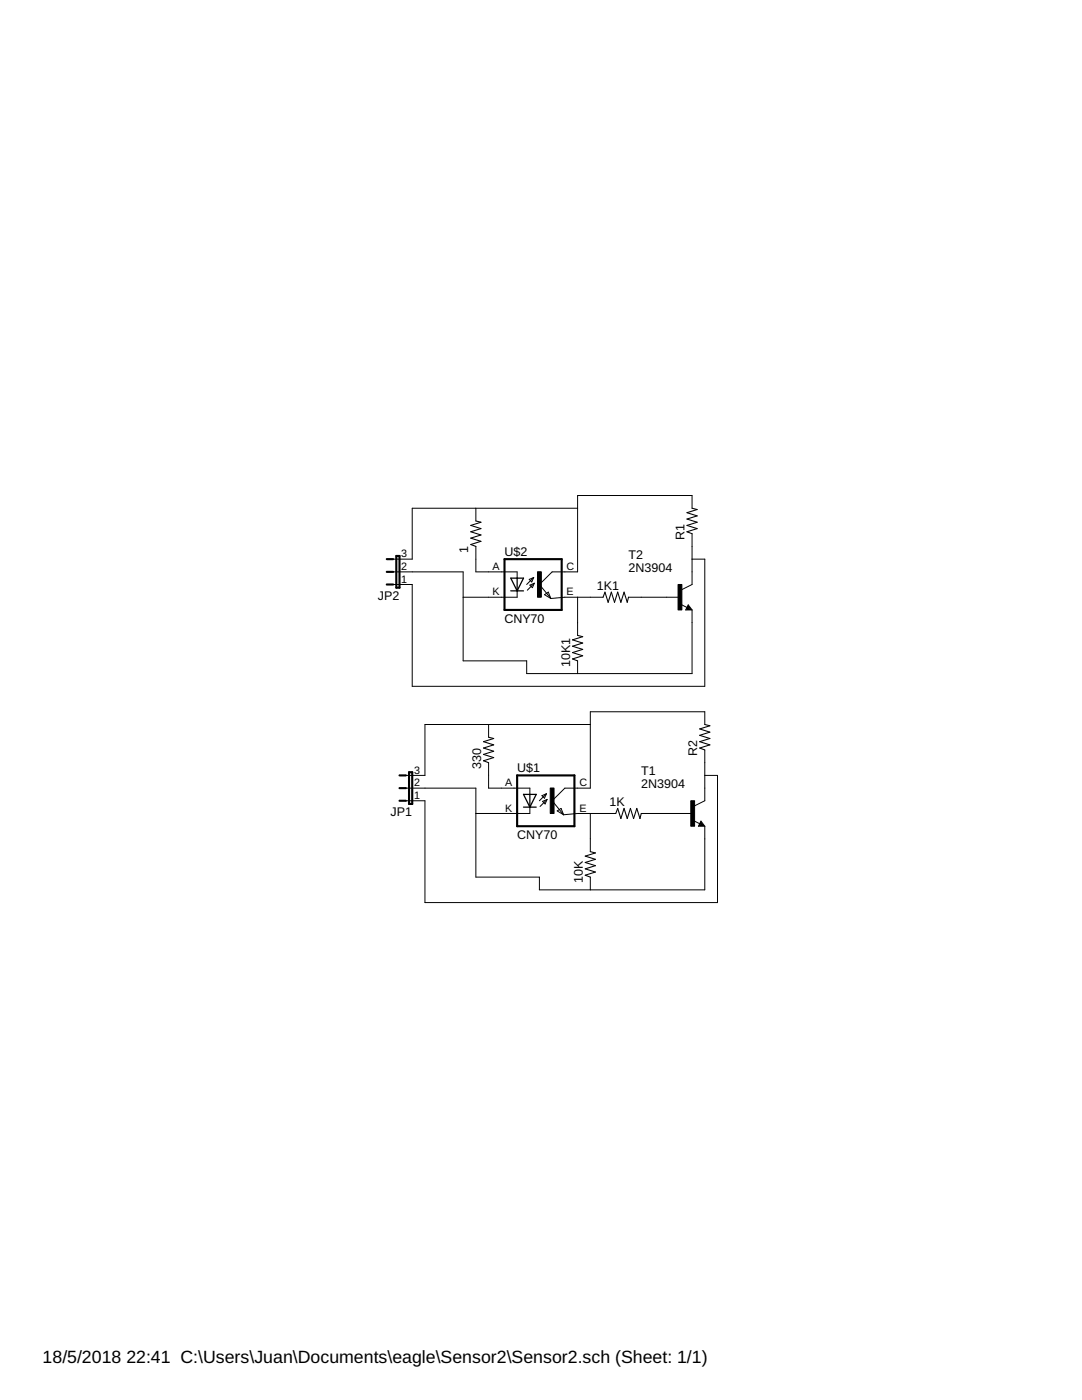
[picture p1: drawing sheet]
<?xml version="1.0" encoding="utf-8"?>
<!DOCTYPE eagle SYSTEM "eagle.dtd">
<eagle version="9.0.1">
<drawing>
<settings>
<setting alwaysvectorfont="no"/>
<setting verticaltext="up"/>
</settings>
<grid distance="0.1" unitdist="inch" unit="inch" style="lines" multiple="1" display="no" altdistance="0.01" altunitdist="inch" altunit="inch"/>
<schematic xreflabel="%F%N/%S.%C%R" xrefpart="/%S.%C%R">
<libraries>
<library name="cny70">
<symbols>
<symbol name="OK1">
<wire x1="-2.413" y1="-1.143" x2="-1.016" y2="0.254" width="0.1524" layer="94"/>
<wire x1="-1.016" y1="0.254" x2="-1.905" y2="-0.127" width="0.1524" layer="94"/>
<wire x1="-1.905" y1="-0.127" x2="-1.397" y2="-0.635" width="0.1524" layer="94"/>
<wire x1="-1.397" y1="-0.635" x2="-1.016" y2="0.254" width="0.1524" layer="94"/>
<wire x1="-1.143" y1="1.397" x2="-2.032" y2="1.016" width="0.1524" layer="94"/>
<wire x1="-2.032" y1="1.016" x2="-1.524" y2="0.508" width="0.1524" layer="94"/>
<wire x1="-1.524" y1="0.508" x2="-1.143" y2="1.397" width="0.1524" layer="94"/>
<wire x1="-2.54" y1="0" x2="-1.143" y2="1.397" width="0.1524" layer="94"/>
<wire x1="-3.175" y1="1.27" x2="-4.445" y2="-1.27" width="0.254" layer="94"/>
<wire x1="-4.445" y1="-1.27" x2="-5.715" y2="1.27" width="0.254" layer="94"/>
<wire x1="-3.175" y1="-1.27" x2="-4.445" y2="-1.27" width="0.254" layer="94"/>
<wire x1="-4.445" y1="-1.27" x2="-5.715" y2="-1.27" width="0.254" layer="94"/>
<wire x1="-3.175" y1="1.27" x2="-4.445" y2="1.27" width="0.254" layer="94"/>
<wire x1="-4.445" y1="1.27" x2="-4.445" y2="-1.27" width="0.254" layer="94"/>
<wire x1="-4.445" y1="1.27" x2="-5.715" y2="1.27" width="0.254" layer="94"/>
<wire x1="-6.985" y1="5.08" x2="4.445" y2="5.08" width="0.4064" layer="94"/>
<wire x1="-6.985" y1="-5.08" x2="4.445" y2="-5.08" width="0.4064" layer="94"/>
<wire x1="-4.445" y1="2.54" x2="-4.445" y2="1.27" width="0.1524" layer="94"/>
<wire x1="-6.985" y1="5.08" x2="-6.985" y2="-5.08" width="0.4064" layer="94"/>
<wire x1="-4.445" y1="-1.27" x2="-4.445" y2="-2.54" width="0.1524" layer="94"/>
<wire x1="4.445" y1="5.08" x2="4.445" y2="-5.08" width="0.4064" layer="94"/>
<wire x1="-4.445" y1="2.54" x2="-7.62" y2="2.54" width="0.1524" layer="94"/>
<wire x1="-4.445" y1="-2.54" x2="-7.62" y2="-2.54" width="0.1524" layer="94"/>
<wire x1="2.54" y1="2.54" x2="0" y2="0" width="0.1524" layer="94"/>
<wire x1="0" y1="0" x2="2.286" y2="-2.794" width="0.1524" layer="94"/>
<wire x1="2.54" y1="2.54" x2="5.08" y2="2.54" width="0.1524" layer="94"/>
<wire x1="1.778" y1="-1.524" x2="2.286" y2="-2.794" width="0.1524" layer="94"/>
<wire x1="2.286" y1="-2.794" x2="5.08" y2="-2.54" width="0.1524" layer="94"/>
<wire x1="2.286" y1="-2.794" x2="1.016" y2="-2.032" width="0.1524" layer="94"/>
<wire x1="1.016" y1="-2.032" x2="1.778" y2="-1.524" width="0.1524" layer="94"/>
<text x="-6.985" y="5.715" size="1.778" layer="95">&gt;NAME</text>
<text x="-6.985" y="-7.62" size="1.778" layer="96">&gt;VALUE</text>
<rectangle x1="-0.381" y1="-2.54" x2="0.381" y2="2.54" layer="94"/>
<pin name="A" x="-10.16" y="2.54" visible="pad" length="short" direction="pas"/>
<pin name="C" x="-10.16" y="-2.54" visible="pad" length="short" direction="pas"/>
<pin name="EMI" x="7.62" y="-2.54" visible="pad" length="short" direction="pas" rot="R180"/>
<pin name="COL" x="7.62" y="2.54" visible="pad" length="short" direction="pas" rot="R180"/>
</symbol>
</symbols>
<devicesets>
<deviceset name="CNY70">
<gates>
<gate name="G$1" symbol="OK1" x="2.54" y="0"/>
</gates>
<devices>
<device name="" package="4">
<connects>
<connect gate="G$1" pin="A" pad="A"/>
<connect gate="G$1" pin="C" pad="K"/>
<connect gate="G$1" pin="COL" pad="C"/>
<connect gate="G$1" pin="EMI" pad="E"/>
</connects>
<technologies>
<technology name=""/>
</technologies>
</device>
</devices>
</deviceset>
</devicesets>
</library>
<library name="transistor">
<symbols>
<symbol name="NPN">
<wire x1="2.54" y1="2.54" x2="0.508" y2="1.524" width="0.1524" layer="94"/>
<wire x1="1.778" y1="-1.524" x2="2.54" y2="-2.54" width="0.1524" layer="94"/>
<wire x1="2.54" y1="-2.54" x2="1.27" y2="-2.54" width="0.1524" layer="94"/>
<wire x1="1.27" y1="-2.54" x2="1.778" y2="-1.524" width="0.1524" layer="94"/>
<wire x1="1.54" y1="-2.04" x2="0.308" y2="-1.424" width="0.1524" layer="94"/>
<wire x1="1.524" y1="-2.413" x2="2.286" y2="-2.413" width="0.254" layer="94"/>
<wire x1="2.286" y1="-2.413" x2="1.778" y2="-1.778" width="0.254" layer="94"/>
<wire x1="1.778" y1="-1.778" x2="1.524" y2="-2.286" width="0.254" layer="94"/>
<wire x1="1.524" y1="-2.286" x2="1.905" y2="-2.286" width="0.254" layer="94"/>
<wire x1="1.905" y1="-2.286" x2="1.778" y2="-2.032" width="0.254" layer="94"/>
<text x="-10.16" y="7.62" size="1.778" layer="95">&gt;NAME</text>
<text x="-10.16" y="5.08" size="1.778" layer="96">&gt;VALUE</text>
<rectangle x1="-0.254" y1="-2.54" x2="0.508" y2="2.54" layer="94"/>
<pin name="B" x="-2.54" y="0" visible="off" length="short" direction="pas" swaplevel="1"/>
<pin name="E" x="2.54" y="-5.08" visible="off" length="short" direction="pas" swaplevel="3" rot="R90"/>
<pin name="C" x="2.54" y="5.08" visible="off" length="short" direction="pas" swaplevel="2" rot="R270"/>
</symbol>
</symbols>
<devicesets>
<deviceset name="2N3904" prefix="T">
<gates>
<gate name="G1" symbol="NPN" x="0" y="0"/>
</gates>
<devices>
<device name="" package="TO92">
<connects>
<connect gate="G1" pin="B" pad="2"/>
<connect gate="G1" pin="C" pad="1"/>
<connect gate="G1" pin="E" pad="3"/>
</connects>
<technologies>
<technology name=""/>
</technologies>
</device>
</devices>
</deviceset>
</devicesets>
</library>
<library name="rcl">
<symbols>
<symbol name="R-US">
<wire x1="-2.54" y1="0" x2="-2.159" y2="1.016" width="0.2032" layer="94"/>
<wire x1="-2.159" y1="1.016" x2="-1.524" y2="-1.016" width="0.2032" layer="94"/>
<wire x1="-1.524" y1="-1.016" x2="-0.889" y2="1.016" width="0.2032" layer="94"/>
<wire x1="-0.889" y1="1.016" x2="-0.254" y2="-1.016" width="0.2032" layer="94"/>
<wire x1="-0.254" y1="-1.016" x2="0.381" y2="1.016" width="0.2032" layer="94"/>
<wire x1="0.381" y1="1.016" x2="1.016" y2="-1.016" width="0.2032" layer="94"/>
<wire x1="1.016" y1="-1.016" x2="1.651" y2="1.016" width="0.2032" layer="94"/>
<wire x1="1.651" y1="1.016" x2="2.286" y2="-1.016" width="0.2032" layer="94"/>
<wire x1="2.286" y1="-1.016" x2="2.54" y2="0" width="0.2032" layer="94"/>
<text x="-3.81" y="1.4986" size="1.778" layer="95">&gt;NAME</text>
<text x="-3.81" y="-3.302" size="1.778" layer="96">&gt;VALUE</text>
<pin name="2" x="5.08" y="0" visible="off" length="short" direction="pas" swaplevel="1" rot="R180"/>
<pin name="1" x="-5.08" y="0" visible="off" length="short" direction="pas" swaplevel="1"/>
</symbol>
</symbols>
<devicesets>
<deviceset name="R-US_" prefix="R" uservalue="yes">
<gates>
<gate name="G$1" symbol="R-US" x="0" y="0"/>
</gates>
<devices>
<device name="R0402" package="R0402">
<connects>
<connect gate="G$1" pin="1" pad="1"/>
<connect gate="G$1" pin="2" pad="2"/>
</connects>
<technologies>
<technology name=""/>
</technologies>
</device>
<device name="R0603" package="R0603">
<connects>
<connect gate="G$1" pin="1" pad="1"/>
<connect gate="G$1" pin="2" pad="2"/>
</connects>
<technologies>
<technology name=""/>
</technologies>
</device>
<device name="R0805" package="R0805">
<connects>
<connect gate="G$1" pin="1" pad="1"/>
<connect gate="G$1" pin="2" pad="2"/>
</connects>
<technologies>
<technology name=""/>
</technologies>
</device>
<device name="R0805W" package="R0805W">
<connects>
<connect gate="G$1" pin="1" pad="1"/>
<connect gate="G$1" pin="2" pad="2"/>
</connects>
<technologies>
<technology name=""/>
</technologies>
</device>
<device name="R1005" package="R1005">
<connects>
<connect gate="G$1" pin="1" pad="1"/>
<connect gate="G$1" pin="2" pad="2"/>
</connects>
<technologies>
<technology name=""/>
</technologies>
</device>
<device name="R1206" package="R1206">
<connects>
<connect gate="G$1" pin="1" pad="1"/>
<connect gate="G$1" pin="2" pad="2"/>
</connects>
<technologies>
<technology name=""/>
</technologies>
</device>
<device name="R1206W" package="R1206W">
<connects>
<connect gate="G$1" pin="1" pad="1"/>
<connect gate="G$1" pin="2" pad="2"/>
</connects>
<technologies>
<technology name=""/>
</technologies>
</device>
<device name="R1210" package="R1210">
<connects>
<connect gate="G$1" pin="1" pad="1"/>
<connect gate="G$1" pin="2" pad="2"/>
</connects>
<technologies>
<technology name=""/>
</technologies>
</device>
<device name="R1210W" package="R1210W">
<connects>
<connect gate="G$1" pin="1" pad="1"/>
<connect gate="G$1" pin="2" pad="2"/>
</connects>
<technologies>
<technology name=""/>
</technologies>
</device>
<device name="R2010" package="R2010">
<connects>
<connect gate="G$1" pin="1" pad="1"/>
<connect gate="G$1" pin="2" pad="2"/>
</connects>
<technologies>
<technology name=""/>
</technologies>
</device>
<device name="R2010W" package="R2010W">
<connects>
<connect gate="G$1" pin="1" pad="1"/>
<connect gate="G$1" pin="2" pad="2"/>
</connects>
<technologies>
<technology name=""/>
</technologies>
</device>
<device name="R2012" package="R2012">
<connects>
<connect gate="G$1" pin="1" pad="1"/>
<connect gate="G$1" pin="2" pad="2"/>
</connects>
<technologies>
<technology name=""/>
</technologies>
</device>
<device name="R2012W" package="R2012W">
<connects>
<connect gate="G$1" pin="1" pad="1"/>
<connect gate="G$1" pin="2" pad="2"/>
</connects>
<technologies>
<technology name=""/>
</technologies>
</device>
<device name="R2512" package="R2512">
<connects>
<connect gate="G$1" pin="1" pad="1"/>
<connect gate="G$1" pin="2" pad="2"/>
</connects>
<technologies>
<technology name=""/>
</technologies>
</device>
<device name="R2512W" package="R2512W">
<connects>
<connect gate="G$1" pin="1" pad="1"/>
<connect gate="G$1" pin="2" pad="2"/>
</connects>
<technologies>
<technology name=""/>
</technologies>
</device>
<device name="R3216" package="R3216">
<connects>
<connect gate="G$1" pin="1" pad="1"/>
<connect gate="G$1" pin="2" pad="2"/>
</connects>
<technologies>
<technology name=""/>
</technologies>
</device>
<device name="R3216W" package="R3216W">
<connects>
<connect gate="G$1" pin="1" pad="1"/>
<connect gate="G$1" pin="2" pad="2"/>
</connects>
<technologies>
<technology name=""/>
</technologies>
</device>
<device name="R3225" package="R3225">
<connects>
<connect gate="G$1" pin="1" pad="1"/>
<connect gate="G$1" pin="2" pad="2"/>
</connects>
<technologies>
<technology name=""/>
</technologies>
</device>
<device name="R3225W" package="R3225W">
<connects>
<connect gate="G$1" pin="1" pad="1"/>
<connect gate="G$1" pin="2" pad="2"/>
</connects>
<technologies>
<technology name=""/>
</technologies>
</device>
<device name="R5025" package="R5025">
<connects>
<connect gate="G$1" pin="1" pad="1"/>
<connect gate="G$1" pin="2" pad="2"/>
</connects>
<technologies>
<technology name=""/>
</technologies>
</device>
<device name="R5025W" package="R5025W">
<connects>
<connect gate="G$1" pin="1" pad="1"/>
<connect gate="G$1" pin="2" pad="2"/>
</connects>
<technologies>
<technology name=""/>
</technologies>
</device>
<device name="R6332" package="R6332">
<connects>
<connect gate="G$1" pin="1" pad="1"/>
<connect gate="G$1" pin="2" pad="2"/>
</connects>
<technologies>
<technology name=""/>
</technologies>
</device>
<device name="R6332W" package="R6332W">
<connects>
<connect gate="G$1" pin="1" pad="1"/>
<connect gate="G$1" pin="2" pad="2"/>
</connects>
<technologies>
<technology name=""/>
</technologies>
</device>
<device name="M0805" package="M0805">
<connects>
<connect gate="G$1" pin="1" pad="1"/>
<connect gate="G$1" pin="2" pad="2"/>
</connects>
<technologies>
<technology name=""/>
</technologies>
</device>
<device name="M1206" package="M1206">
<connects>
<connect gate="G$1" pin="1" pad="1"/>
<connect gate="G$1" pin="2" pad="2"/>
</connects>
<technologies>
<technology name=""/>
</technologies>
</device>
<device name="M1406" package="M1406">
<connects>
<connect gate="G$1" pin="1" pad="1"/>
<connect gate="G$1" pin="2" pad="2"/>
</connects>
<technologies>
<technology name=""/>
</technologies>
</device>
<device name="M2012" package="M2012">
<connects>
<connect gate="G$1" pin="1" pad="1"/>
<connect gate="G$1" pin="2" pad="2"/>
</connects>
<technologies>
<technology name=""/>
</technologies>
</device>
<device name="M2309" package="M2309">
<connects>
<connect gate="G$1" pin="1" pad="1"/>
<connect gate="G$1" pin="2" pad="2"/>
</connects>
<technologies>
<technology name=""/>
</technologies>
</device>
<device name="M3216" package="M3216">
<connects>
<connect gate="G$1" pin="1" pad="1"/>
<connect gate="G$1" pin="2" pad="2"/>
</connects>
<technologies>
<technology name=""/>
</technologies>
</device>
<device name="M3516" package="M3516">
<connects>
<connect gate="G$1" pin="1" pad="1"/>
<connect gate="G$1" pin="2" pad="2"/>
</connects>
<technologies>
<technology name=""/>
</technologies>
</device>
<device name="M5923" package="M5923">
<connects>
<connect gate="G$1" pin="1" pad="1"/>
<connect gate="G$1" pin="2" pad="2"/>
</connects>
<technologies>
<technology name=""/>
</technologies>
</device>
<device name="0204/5" package="0204/5">
<connects>
<connect gate="G$1" pin="1" pad="1"/>
<connect gate="G$1" pin="2" pad="2"/>
</connects>
<technologies>
<technology name=""/>
</technologies>
</device>
<device name="0204/7" package="0204/7">
<connects>
<connect gate="G$1" pin="1" pad="1"/>
<connect gate="G$1" pin="2" pad="2"/>
</connects>
<technologies>
<technology name=""/>
</technologies>
</device>
<device name="0207/10" package="0207/10">
<connects>
<connect gate="G$1" pin="1" pad="1"/>
<connect gate="G$1" pin="2" pad="2"/>
</connects>
<technologies>
<technology name=""/>
</technologies>
</device>
<device name="0207/12" package="0207/12">
<connects>
<connect gate="G$1" pin="1" pad="1"/>
<connect gate="G$1" pin="2" pad="2"/>
</connects>
<technologies>
<technology name=""/>
</technologies>
</device>
<device name="0207/15" package="0207/15">
<connects>
<connect gate="G$1" pin="1" pad="1"/>
<connect gate="G$1" pin="2" pad="2"/>
</connects>
<technologies>
<technology name=""/>
</technologies>
</device>
<device name="0207/2V" package="0207/2V">
<connects>
<connect gate="G$1" pin="1" pad="1"/>
<connect gate="G$1" pin="2" pad="2"/>
</connects>
<technologies>
<technology name=""/>
</technologies>
</device>
<device name="0207/5V" package="0207/5V">
<connects>
<connect gate="G$1" pin="1" pad="1"/>
<connect gate="G$1" pin="2" pad="2"/>
</connects>
<technologies>
<technology name=""/>
</technologies>
</device>
<device name="0207/7" package="0207/7">
<connects>
<connect gate="G$1" pin="1" pad="1"/>
<connect gate="G$1" pin="2" pad="2"/>
</connects>
<technologies>
<technology name=""/>
</technologies>
</device>
<device name="0309/10" package="0309/10">
<connects>
<connect gate="G$1" pin="1" pad="1"/>
<connect gate="G$1" pin="2" pad="2"/>
</connects>
<technologies>
<technology name=""/>
</technologies>
</device>
<device name="0309/12" package="0309/12">
<connects>
<connect gate="G$1" pin="1" pad="1"/>
<connect gate="G$1" pin="2" pad="2"/>
</connects>
<technologies>
<technology name=""/>
</technologies>
</device>
<device name="0411/12" package="0411/12">
<connects>
<connect gate="G$1" pin="1" pad="1"/>
<connect gate="G$1" pin="2" pad="2"/>
</connects>
<technologies>
<technology name=""/>
</technologies>
</device>
<device name="0411/15" package="0411/15">
<connects>
<connect gate="G$1" pin="1" pad="1"/>
<connect gate="G$1" pin="2" pad="2"/>
</connects>
<technologies>
<technology name=""/>
</technologies>
</device>
<device name="0411/3V" package="0411V">
<connects>
<connect gate="G$1" pin="1" pad="1"/>
<connect gate="G$1" pin="2" pad="2"/>
</connects>
<technologies>
<technology name=""/>
</technologies>
</device>
<device name="0414/15" package="0414/15">
<connects>
<connect gate="G$1" pin="1" pad="1"/>
<connect gate="G$1" pin="2" pad="2"/>
</connects>
<technologies>
<technology name=""/>
</technologies>
</device>
<device name="0414/5V" package="0414V">
<connects>
<connect gate="G$1" pin="1" pad="1"/>
<connect gate="G$1" pin="2" pad="2"/>
</connects>
<technologies>
<technology name=""/>
</technologies>
</device>
<device name="0617/17" package="0617/17">
<connects>
<connect gate="G$1" pin="1" pad="1"/>
<connect gate="G$1" pin="2" pad="2"/>
</connects>
<technologies>
<technology name=""/>
</technologies>
</device>
<device name="0617/22" package="0617/22">
<connects>
<connect gate="G$1" pin="1" pad="1"/>
<connect gate="G$1" pin="2" pad="2"/>
</connects>
<technologies>
<technology name=""/>
</technologies>
</device>
<device name="0617/5V" package="0617V">
<connects>
<connect gate="G$1" pin="1" pad="1"/>
<connect gate="G$1" pin="2" pad="2"/>
</connects>
<technologies>
<technology name=""/>
</technologies>
</device>
<device name="0922/22" package="0922/22">
<connects>
<connect gate="G$1" pin="1" pad="1"/>
<connect gate="G$1" pin="2" pad="2"/>
</connects>
<technologies>
<technology name=""/>
</technologies>
</device>
<device name="0613/5V" package="P0613V">
<connects>
<connect gate="G$1" pin="1" pad="1"/>
<connect gate="G$1" pin="2" pad="2"/>
</connects>
<technologies>
<technology name=""/>
</technologies>
</device>
<device name="0613/15" package="P0613/15">
<connects>
<connect gate="G$1" pin="1" pad="1"/>
<connect gate="G$1" pin="2" pad="2"/>
</connects>
<technologies>
<technology name=""/>
</technologies>
</device>
<device name="0817/22" package="P0817/22">
<connects>
<connect gate="G$1" pin="1" pad="1"/>
<connect gate="G$1" pin="2" pad="2"/>
</connects>
<technologies>
<technology name=""/>
</technologies>
</device>
<device name="0817/7V" package="P0817V">
<connects>
<connect gate="G$1" pin="1" pad="1"/>
<connect gate="G$1" pin="2" pad="2"/>
</connects>
<technologies>
<technology name=""/>
</technologies>
</device>
<device name="V234/12" package="V234/12">
<connects>
<connect gate="G$1" pin="1" pad="1"/>
<connect gate="G$1" pin="2" pad="2"/>
</connects>
<technologies>
<technology name=""/>
</technologies>
</device>
<device name="V235/17" package="V235/17">
<connects>
<connect gate="G$1" pin="1" pad="1"/>
<connect gate="G$1" pin="2" pad="2"/>
</connects>
<technologies>
<technology name=""/>
</technologies>
</device>
<device name="V526-0" package="V526-0">
<connects>
<connect gate="G$1" pin="1" pad="1"/>
<connect gate="G$1" pin="2" pad="2"/>
</connects>
<technologies>
<technology name=""/>
</technologies>
</device>
<device name="MELF0102AX" package="MINI_MELF-0102AX">
<connects>
<connect gate="G$1" pin="1" pad="1"/>
<connect gate="G$1" pin="2" pad="2"/>
</connects>
<technologies>
<technology name=""/>
</technologies>
</device>
<device name="0922V" package="0922V">
<connects>
<connect gate="G$1" pin="1" pad="1"/>
<connect gate="G$1" pin="2" pad="2"/>
</connects>
<technologies>
<technology name=""/>
</technologies>
</device>
<device name="MELF0102R" package="MINI_MELF-0102R">
<connects>
<connect gate="G$1" pin="1" pad="1"/>
<connect gate="G$1" pin="2" pad="2"/>
</connects>
<technologies>
<technology name=""/>
</technologies>
</device>
<device name="MELF0102W" package="MINI_MELF-0102W">
<connects>
<connect gate="G$1" pin="1" pad="1"/>
<connect gate="G$1" pin="2" pad="2"/>
</connects>
<technologies>
<technology name=""/>
</technologies>
</device>
<device name="MELF0204R" package="MINI_MELF-0204R">
<connects>
<connect gate="G$1" pin="1" pad="1"/>
<connect gate="G$1" pin="2" pad="2"/>
</connects>
<technologies>
<technology name=""/>
</technologies>
</device>
<device name="MELF0204W" package="MINI_MELF-0204W">
<connects>
<connect gate="G$1" pin="1" pad="1"/>
<connect gate="G$1" pin="2" pad="2"/>
</connects>
<technologies>
<technology name=""/>
</technologies>
</device>
<device name="MELF0207R" package="MINI_MELF-0207R">
<connects>
<connect gate="G$1" pin="1" pad="1"/>
<connect gate="G$1" pin="2" pad="2"/>
</connects>
<technologies>
<technology name=""/>
</technologies>
</device>
<device name="MELF0207W" package="MINI_MELF-0207W">
<connects>
<connect gate="G$1" pin="1" pad="1"/>
<connect gate="G$1" pin="2" pad="2"/>
</connects>
<technologies>
<technology name=""/>
</technologies>
</device>
<device name="RDH/15" package="RDH/15">
<connects>
<connect gate="G$1" pin="1" pad="1"/>
<connect gate="G$1" pin="2" pad="2"/>
</connects>
<technologies>
<technology name=""/>
</technologies>
</device>
<device name="0204/2V" package="0204V">
<connects>
<connect gate="G$1" pin="1" pad="1"/>
<connect gate="G$1" pin="2" pad="2"/>
</connects>
<technologies>
<technology name=""/>
</technologies>
</device>
<device name="0309/V" package="0309V">
<connects>
<connect gate="G$1" pin="1" pad="1"/>
<connect gate="G$1" pin="2" pad="2"/>
</connects>
<technologies>
<technology name=""/>
</technologies>
</device>
<device name="R0201" package="R0201">
<connects>
<connect gate="G$1" pin="1" pad="1"/>
<connect gate="G$1" pin="2" pad="2"/>
</connects>
<technologies>
<technology name=""/>
</technologies>
</device>
<device name="VMTA55" package="VMTA55">
<connects>
<connect gate="G$1" pin="1" pad="1"/>
<connect gate="G$1" pin="2" pad="2"/>
</connects>
<technologies>
<technology name=""/>
</technologies>
</device>
<device name="VMTB60" package="VMTB60">
<connects>
<connect gate="G$1" pin="1" pad="1"/>
<connect gate="G$1" pin="2" pad="2"/>
</connects>
<technologies>
<technology name=""/>
</technologies>
</device>
<device name="VTA52" package="VTA52">
<connects>
<connect gate="G$1" pin="1" pad="1"/>
<connect gate="G$1" pin="2" pad="2"/>
</connects>
<technologies>
<technology name=""/>
</technologies>
</device>
<device name="VTA53" package="VTA53">
<connects>
<connect gate="G$1" pin="1" pad="1"/>
<connect gate="G$1" pin="2" pad="2"/>
</connects>
<technologies>
<technology name=""/>
</technologies>
</device>
<device name="VTA54" package="VTA54">
<connects>
<connect gate="G$1" pin="1" pad="1"/>
<connect gate="G$1" pin="2" pad="2"/>
</connects>
<technologies>
<technology name=""/>
</technologies>
</device>
<device name="VTA55" package="VTA55">
<connects>
<connect gate="G$1" pin="1" pad="1"/>
<connect gate="G$1" pin="2" pad="2"/>
</connects>
<technologies>
<technology name=""/>
</technologies>
</device>
<device name="VTA56" package="VTA56">
<connects>
<connect gate="G$1" pin="1" pad="1"/>
<connect gate="G$1" pin="2" pad="2"/>
</connects>
<technologies>
<technology name=""/>
</technologies>
</device>
<device name="R4527" package="R4527">
<connects>
<connect gate="G$1" pin="1" pad="1"/>
<connect gate="G$1" pin="2" pad="2"/>
</connects>
<technologies>
<technology name=""/>
</technologies>
</device>
<device name="WSC0001" package="WSC0001">
<connects>
<connect gate="G$1" pin="1" pad="1"/>
<connect gate="G$1" pin="2" pad="2"/>
</connects>
<technologies>
<technology name=""/>
</technologies>
</device>
<device name="WSC0002" package="WSC0002">
<connects>
<connect gate="G$1" pin="1" pad="1"/>
<connect gate="G$1" pin="2" pad="2"/>
</connects>
<technologies>
<technology name=""/>
</technologies>
</device>
<device name="WSC01/2" package="WSC01/2">
<connects>
<connect gate="G$1" pin="1" pad="1"/>
<connect gate="G$1" pin="2" pad="2"/>
</connects>
<technologies>
<technology name=""/>
</technologies>
</device>
<device name="WSC2515" package="WSC2515">
<connects>
<connect gate="G$1" pin="1" pad="1"/>
<connect gate="G$1" pin="2" pad="2"/>
</connects>
<technologies>
<technology name=""/>
</technologies>
</device>
<device name="WSC4527" package="WSC4527">
<connects>
<connect gate="G$1" pin="1" pad="1"/>
<connect gate="G$1" pin="2" pad="2"/>
</connects>
<technologies>
<technology name=""/>
</technologies>
</device>
<device name="WSC6927" package="WSC6927">
<connects>
<connect gate="G$1" pin="1" pad="1"/>
<connect gate="G$1" pin="2" pad="2"/>
</connects>
<technologies>
<technology name=""/>
</technologies>
</device>
<device name="R1218" package="R1218">
<connects>
<connect gate="G$1" pin="1" pad="1"/>
<connect gate="G$1" pin="2" pad="2"/>
</connects>
<technologies>
<technology name=""/>
</technologies>
</device>
<device name="1812X7R" package="1812X7R">
<connects>
<connect gate="G$1" pin="1" pad="1"/>
<connect gate="G$1" pin="2" pad="2"/>
</connects>
<technologies>
<technology name=""/>
</technologies>
</device>
</devices>
</deviceset>
</devicesets>
</library>
<library name="jumper">
<symbols>
<symbol name="JP3E">
<wire x1="2.54" y1="0" x2="2.54" y2="1.27" width="0.1524" layer="94"/>
<wire x1="0" y1="0" x2="0" y2="1.27" width="0.1524" layer="94"/>
<wire x1="-2.54" y1="0" x2="-2.54" y2="1.27" width="0.1524" layer="94"/>
<wire x1="2.54" y1="2.54" x2="2.54" y2="1.27" width="0.4064" layer="94"/>
<wire x1="0" y1="2.54" x2="0" y2="1.27" width="0.4064" layer="94"/>
<wire x1="-2.54" y1="2.54" x2="-2.54" y2="1.27" width="0.4064" layer="94"/>
<wire x1="-3.175" y1="0" x2="3.175" y2="0" width="0.4064" layer="94"/>
<wire x1="3.175" y1="0" x2="3.175" y2="0.635" width="0.4064" layer="94"/>
<wire x1="3.175" y1="0.635" x2="-3.175" y2="0.635" width="0.4064" layer="94"/>
<wire x1="-3.175" y1="0.635" x2="-3.175" y2="0" width="0.4064" layer="94"/>
<text x="-3.81" y="0" size="1.778" layer="95" rot="R90">&gt;NAME</text>
<text x="5.715" y="0" size="1.778" layer="96" rot="R90">&gt;VALUE</text>
<pin name="1" x="-2.54" y="-2.54" visible="pad" length="short" direction="pas" rot="R90"/>
<pin name="2" x="0" y="-2.54" visible="pad" length="short" direction="pas" rot="R90"/>
<pin name="3" x="2.54" y="-2.54" visible="pad" length="short" direction="pas" rot="R90"/>
</symbol>
</symbols>
<devicesets>
<deviceset name="JP2E" prefix="JP" uservalue="yes">
<gates>
<gate name="1" symbol="JP3E" x="0" y="0"/>
</gates>
<devices>
<device name="" package="JP2">
<connects>
<connect gate="1" pin="1" pad="1"/>
<connect gate="1" pin="2" pad="2"/>
<connect gate="1" pin="3" pad="3"/>
</connects>
<technologies>
<technology name=""/>
</technologies>
</device>
</devices>
</deviceset>
</devicesets>
</library>
</libraries>
<attributes>
</attributes>
<variantdefs>
</variantdefs>
<classes>
<class number="0" name="default" width="0" drill="0">
</class>
</classes>
<parts>
<part name="U$1" library="cny70" deviceset="CNY70" device=""/>
<part name="T1" library="transistor" deviceset="2N3904" device=""/>
<part name="1K" library="rcl" deviceset="R-US_" device="0309/10"/>
<part name="R2" library="rcl" deviceset="R-US_" device="0309/10"/>
<part name="10K" library="rcl" deviceset="R-US_" device="0309/10"/>
<part name="330" library="rcl" deviceset="R-US_" device="0309/10"/>
<part name="JP1" library="jumper" deviceset="JP2E" device=""/>
<part name="U$2" library="cny70" deviceset="CNY70" device=""/>
<part name="T2" library="transistor" deviceset="2N3904" device=""/>
<part name="1K1" library="rcl" deviceset="R-US_" device="0309/10"/>
<part name="R1" library="rcl" deviceset="R-US_" device="0309/10"/>
<part name="10K1" library="rcl" deviceset="R-US_" device="0309/10"/>
<part name="1" library="rcl" deviceset="R-US_" device="0309/10"/>
<part name="JP2" library="jumper" deviceset="JP2E" device=""/>
</parts>
<sheets>
<sheet>
<plain>
</plain>
<instances>
<instance part="U$1" gate="G$1" x="25.4" y="20.32"/>
<instance part="T1" gate="G1" x="53.34" y="17.78"/>
<instance part="1K" gate="G$1" x="40.64" y="17.78"/>
<instance part="R2" gate="G$1" x="55.88" y="33.02" rot="R90"/>
<instance part="10K" gate="G$1" x="33.02" y="7.62" rot="R90"/>
<instance part="330" gate="G$1" x="12.7" y="30.48" rot="R90"/>
<instance part="JP1" gate="1" x="-2.54" y="22.86" rot="R90"/>
<instance part="U$2" gate="G$1" x="22.86" y="63.5"/>
<instance part="T2" gate="G1" x="50.8" y="60.96"/>
<instance part="1K1" gate="G$1" x="38.1" y="60.96"/>
<instance part="R1" gate="G$1" x="53.34" y="76.2" rot="R90"/>
<instance part="10K1" gate="G$1" x="30.48" y="50.8" rot="R90"/>
<instance part="1" gate="G$1" x="10.16" y="73.66" rot="R90"/>
<instance part="JP2" gate="1" x="-5.08" y="66.04" rot="R90"/>
</instances>
<busses>
</busses>
<nets>
<net name="N$1" class="0">
<segment>
<wire x1="0" y1="25.4" x2="0" y2="35.56" width="0.1524" layer="91"/>
<wire x1="0" y1="35.56" x2="12.7" y2="35.56" width="0.1524" layer="91"/>
<wire x1="12.7" y1="35.56" x2="33.02" y2="35.56" width="0.1524" layer="91"/>
<wire x1="33.02" y1="35.56" x2="33.02" y2="22.86" width="0.1524" layer="91"/>
<wire x1="55.88" y1="38.1" x2="33.02" y2="38.1" width="0.1524" layer="91"/>
<wire x1="33.02" y1="38.1" x2="33.02" y2="35.56" width="0.1524" layer="91"/>
<pinref part="JP1" gate="1" pin="3"/>
<pinref part="330" gate="G$1" pin="2"/>
<pinref part="U$1" gate="G$1" pin="COL"/>
<pinref part="R2" gate="G$1" pin="2"/>
</segment>
</net>
<net name="N$2" class="0">
<segment>
<wire x1="0" y1="22.86" x2="10.16" y2="22.86" width="0.1524" layer="91"/>
<wire x1="10.16" y1="22.86" x2="10.16" y2="17.78" width="0.1524" layer="91"/>
<wire x1="10.16" y1="17.78" x2="10.16" y2="5.08" width="0.1524" layer="91"/>
<wire x1="10.16" y1="5.08" x2="22.86" y2="5.08" width="0.1524" layer="91"/>
<wire x1="22.86" y1="5.08" x2="22.86" y2="2.54" width="0.1524" layer="91"/>
<wire x1="22.86" y1="2.54" x2="33.02" y2="2.54" width="0.1524" layer="91"/>
<wire x1="33.02" y1="2.54" x2="55.88" y2="2.54" width="0.1524" layer="91"/>
<wire x1="55.88" y1="2.54" x2="55.88" y2="12.7" width="0.1524" layer="91"/>
<wire x1="15.24" y1="17.78" x2="10.16" y2="17.78" width="0.1524" layer="91"/>
<pinref part="JP1" gate="1" pin="2"/>
<pinref part="10K" gate="G$1" pin="1"/>
<pinref part="T1" gate="G1" pin="E"/>
<pinref part="U$1" gate="G$1" pin="C"/>
</segment>
</net>
<net name="N$3" class="0">
<segment>
<wire x1="45.72" y1="17.78" x2="50.8" y2="17.78" width="0.1524" layer="91"/>
<pinref part="1K" gate="G$1" pin="2"/>
<pinref part="T1" gate="G1" pin="B"/>
</segment>
</net>
<net name="N$4" class="0">
<segment>
<wire x1="33.02" y1="17.78" x2="35.56" y2="17.78" width="0.1524" layer="91"/>
<wire x1="33.02" y1="12.7" x2="33.02" y2="17.78" width="0.1524" layer="91"/>
<pinref part="U$1" gate="G$1" pin="EMI"/>
<pinref part="1K" gate="G$1" pin="1"/>
<pinref part="10K" gate="G$1" pin="2"/>
</segment>
</net>
<net name="N$5" class="0">
<segment>
<wire x1="15.24" y1="22.86" x2="12.7" y2="22.86" width="0.1524" layer="91"/>
<wire x1="12.7" y1="22.86" x2="12.7" y2="25.4" width="0.1524" layer="91"/>
<pinref part="U$1" gate="G$1" pin="A"/>
<pinref part="330" gate="G$1" pin="1"/>
</segment>
</net>
<net name="N$6" class="0">
<segment>
<wire x1="55.88" y1="22.86" x2="55.88" y2="25.4" width="0.1524" layer="91"/>
<wire x1="55.88" y1="25.4" x2="55.88" y2="27.94" width="0.1524" layer="91"/>
<wire x1="0" y1="20.32" x2="0" y2="0" width="0.1524" layer="91"/>
<wire x1="0" y1="0" x2="58.42" y2="0" width="0.1524" layer="91"/>
<wire x1="58.42" y1="0" x2="58.42" y2="25.4" width="0.1524" layer="91"/>
<wire x1="58.42" y1="25.4" x2="55.88" y2="25.4" width="0.1524" layer="91"/>
<pinref part="T1" gate="G1" pin="C"/>
<pinref part="R2" gate="G$1" pin="1"/>
<pinref part="JP1" gate="1" pin="1"/>
</segment>
</net>
<net name="N$7" class="0">
<segment>
<wire x1="-2.54" y1="68.58" x2="-2.54" y2="78.74" width="0.1524" layer="91"/>
<wire x1="-2.54" y1="78.74" x2="10.16" y2="78.74" width="0.1524" layer="91"/>
<wire x1="10.16" y1="78.74" x2="30.48" y2="78.74" width="0.1524" layer="91"/>
<wire x1="30.48" y1="78.74" x2="30.48" y2="66.04" width="0.1524" layer="91"/>
<wire x1="53.34" y1="81.28" x2="30.48" y2="81.28" width="0.1524" layer="91"/>
<wire x1="30.48" y1="81.28" x2="30.48" y2="78.74" width="0.1524" layer="91"/>
<pinref part="JP2" gate="1" pin="3"/>
<pinref part="1" gate="G$1" pin="2"/>
<pinref part="U$2" gate="G$1" pin="COL"/>
<pinref part="R1" gate="G$1" pin="2"/>
</segment>
</net>
<net name="N$8" class="0">
<segment>
<wire x1="-2.54" y1="66.04" x2="7.62" y2="66.04" width="0.1524" layer="91"/>
<wire x1="7.62" y1="66.04" x2="7.62" y2="60.96" width="0.1524" layer="91"/>
<wire x1="7.62" y1="60.96" x2="7.62" y2="48.26" width="0.1524" layer="91"/>
<wire x1="7.62" y1="48.26" x2="20.32" y2="48.26" width="0.1524" layer="91"/>
<wire x1="20.32" y1="48.26" x2="20.32" y2="45.72" width="0.1524" layer="91"/>
<wire x1="20.32" y1="45.72" x2="30.48" y2="45.72" width="0.1524" layer="91"/>
<wire x1="30.48" y1="45.72" x2="53.34" y2="45.72" width="0.1524" layer="91"/>
<wire x1="53.34" y1="45.72" x2="53.34" y2="55.88" width="0.1524" layer="91"/>
<wire x1="12.7" y1="60.96" x2="7.62" y2="60.96" width="0.1524" layer="91"/>
<pinref part="JP2" gate="1" pin="2"/>
<pinref part="10K1" gate="G$1" pin="1"/>
<pinref part="T2" gate="G1" pin="E"/>
<pinref part="U$2" gate="G$1" pin="C"/>
</segment>
</net>
<net name="N$9" class="0">
<segment>
<wire x1="43.18" y1="60.96" x2="48.26" y2="60.96" width="0.1524" layer="91"/>
<pinref part="1K1" gate="G$1" pin="2"/>
<pinref part="T2" gate="G1" pin="B"/>
</segment>
</net>
<net name="N$10" class="0">
<segment>
<wire x1="30.48" y1="60.96" x2="33.02" y2="60.96" width="0.1524" layer="91"/>
<wire x1="30.48" y1="55.88" x2="30.48" y2="60.96" width="0.1524" layer="91"/>
<pinref part="U$2" gate="G$1" pin="EMI"/>
<pinref part="1K1" gate="G$1" pin="1"/>
<pinref part="10K1" gate="G$1" pin="2"/>
</segment>
</net>
<net name="N$11" class="0">
<segment>
<wire x1="12.7" y1="66.04" x2="10.16" y2="66.04" width="0.1524" layer="91"/>
<wire x1="10.16" y1="66.04" x2="10.16" y2="68.58" width="0.1524" layer="91"/>
<pinref part="U$2" gate="G$1" pin="A"/>
<pinref part="1" gate="G$1" pin="1"/>
</segment>
</net>
<net name="N$12" class="0">
<segment>
<wire x1="53.34" y1="66.04" x2="53.34" y2="68.58" width="0.1524" layer="91"/>
<wire x1="53.34" y1="68.58" x2="53.34" y2="71.12" width="0.1524" layer="91"/>
<wire x1="-2.54" y1="63.5" x2="-2.54" y2="43.18" width="0.1524" layer="91"/>
<wire x1="-2.54" y1="43.18" x2="55.88" y2="43.18" width="0.1524" layer="91"/>
<wire x1="55.88" y1="43.18" x2="55.88" y2="68.58" width="0.1524" layer="91"/>
<wire x1="55.88" y1="68.58" x2="53.34" y2="68.58" width="0.1524" layer="91"/>
<pinref part="T2" gate="G1" pin="C"/>
<pinref part="R1" gate="G$1" pin="1"/>
<pinref part="JP2" gate="1" pin="1"/>
</segment>
</net>
</nets>
</sheet>
</sheets>
</schematic>
</drawing>
</eagle>
